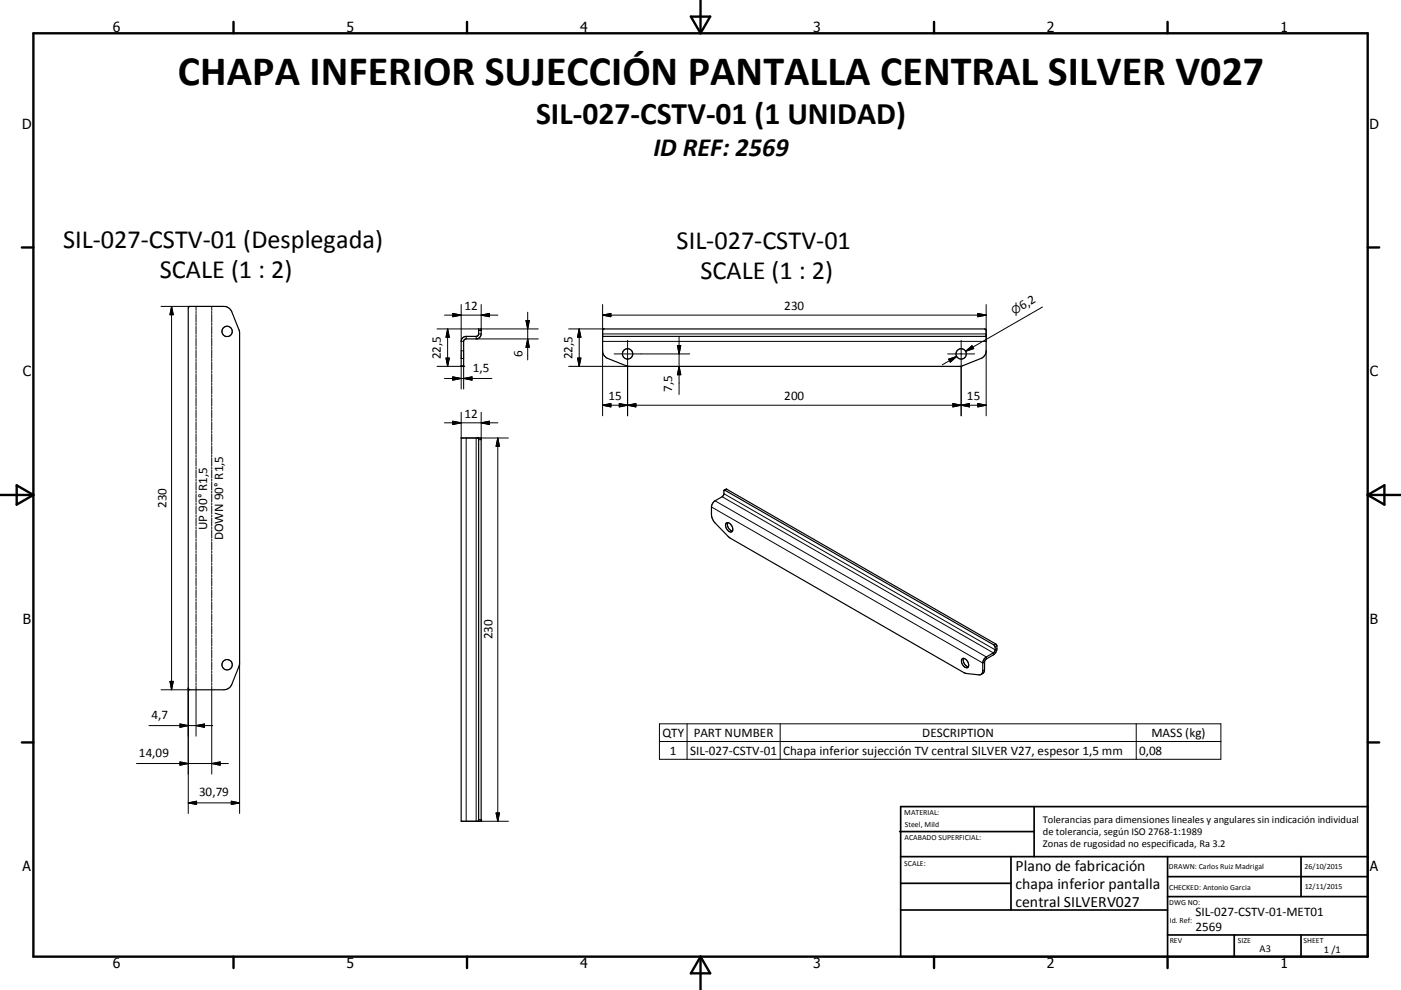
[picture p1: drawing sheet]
<svg xmlns="http://www.w3.org/2000/svg" width="420mm" height="297mm" viewBox="0 0 420 297" stroke-linecap="round" stroke-linejoin="round" font-family="sans-serif">
<g fill="none" stroke="#000" stroke-width=".36">
<path d="M56.5 92.1l.4-.2h10.2a2.57 2.57 0 0 1 2.4 1.6l2.2 5.5 .1 .9v99l-.1 1-2.2 5.5a2.56 2.56 0 0 1-2.4 1.5h-10.2l-.5-.5zM180.7 98.9l.4-.2h114.1l.5 .5v6a2.48 2.48 0 0 1-1.6 2.3l-6.1 2.4h-99.7l-6.1-2.4a2.48 2.48 0 0 1-1.5-2.3zM138.7 101.4l.8-.5 3.6-.1 .4-.4v-1.7h.8v1.5a1.52 1.52 0 0 1-1.5 1.5h-3l-.7 .3-.1 7.9h-.7v-7.5zM180.7 100.9h115M138.3 131.4h6v115h-6zM143.5 131.4v115M217.1 147.1l80.9 46.4 .3 .6-.2 1.5-2.6 1.6-.7 .9-.2 3.1a1.04 1.04 0 0 1-1.1 1.3l-4.5-.7-70-40.3-5-5.1-.7-1.7v-2.6a2.47 2.47 0 0 1 1.1-1.9l2.4-1.4 .2-.5zM217.1 147.1l.7-.4 80.7 46.5 .4 .6a2.64 2.64 0 0 1-.9 2.5l-2.6 1.6-.2 .6-.1 2.9-.3 .5-.7 .5M217.7 157a1.6 1.6 0 0 1 2 1.8 .77 .77 0 0 1-.6 .9 .77 .77 0 0 1-.9-.6 1.89 1.89 0 0 1-.5-2.1zM218.2 156.8a2.04 2.04 0 0 0 1.4 2.5M288.4 197.7a1.65 1.65 0 0 1 2 1.9 .77 .77 0 0 1-.6 .8 .77 .77 0 0 1-.9-.5 1.84 1.84 0 0 1-.5-2.2zM288.9 197.5a2.06 2.06 0 0 0 1.4 2.5"/>
<circle cx="68.1" cy="99.4" r="1.55"/>
<circle cx="188.2" cy="106.2" r="1.55"/>
<circle cx="288.2" cy="106.2" r="1.55"/>
<circle cx="68.1" cy="199.4" r="1.55"/>
</g>
<g fill="#000">
<circle cx="138.3" cy="109.9" r=".18"/>
<circle cx="139" cy="109.9" r=".18"/>
<circle cx="143.5" cy="246.4" r=".18"/>
<circle cx="144.3" cy="246.4" r=".18"/>
</g>
<g fill="none" stroke="#000" stroke-width=".3">
<path d="M48.3 91.9h8.6M51.4 91.9v115M51.4 91.9l.5 2.5h-.9zM58.8 91.9v1.2M58.8 93.4v.6M58.8 94.3v2.4M58.8 97v.6M58.8 97.9v2.4M63.5 91.9v1.2M63.5 93.4v.6M63.5 94.3v2.4M63.5 97v.6"/>
<path d="M63.5 97.9v2.4M131 98.7h12.5M133.3 94.5h16M134.2 98.7l.5 2.5h-1zM134.2 98.7v11.2M135.7 94l2.6 .5-2.6 .5zM138.3 91.4v11h.7M144.3 91.4v7.8h-.8M144.3 94.5l2.4-.5v1zM144.3 98.7h17.1M157.7 96.2h1l-.5 2.5zM158.2 93.7v14.3"/>
<path d="M170.5 98.7h10.6M173.7 98.7v11.2M173.7 98.7l.5 2.5h-1.1zM180.7 94.5h115M180.7 94.5l2.4-.5v1zM180.7 91.4v9.5M293.2 94l2.5 .5-2.5 .5zM295.7 91.4v9.5M312.6 92.1l-23.1 13.3M58.8 100.6v.6M58.8 101.5v2.4M58.8 104.2v.6"/>
<path d="M58.8 105.1v2.4M58.8 107.8v.6M58.8 108.7v2.4M58.8 111.4v.6M58.8 112.3v2.4M58.8 115v.6M58.8 115.9v2.4M58.8 118.6v.6M58.8 119.5v2.4M63.5 100.6v.6M63.5 101.5v2.4M63.5 104.2v.6"/>
<path d="M63.5 105.1v2.4M63.5 107.8v.6M63.5 108.7v2.4M63.5 111.4v.6M63.5 112.3v2.4M63.5 115v.6M63.5 115.9v2.4M63.5 118.6v.6M63.5 119.5v2.4M131 109.9h7.3M133.3 113.5h14.2M133.7 107.4h1l-.5 2.5z"/>
<path d="M135.7 113.1l2.6 .4-2.6 .6zM138.3 116.7v-7h.7v7M138.3 105.2h.7M138.3 107.5h.7M139 113.5l2.5-.4v1zM139.8 100.9v.8M142.8 100.9v.8h18.6M143.5 100.2h.8M158.2 101.7l.5 2.5h-1zM170.5 109.9h17.6M173.1 107.4h1.1l-.5 2.5zM180.7 102.4h115"/>
<path d="M180.7 100.2h115M180.7 105.2v19.5M184.1 106.2h22.7M188.2 102.1v22.6M188.3 109.9h.3M203.1 103.7h1l-.5 2.5zM203.6 101.2v17.1M203.6 109.9l.5 2.5h-1zM284.1 106.2h8.1M284.4 107.8l2.4-.9-1.9 1.7zM286.8 106.9l-4.3 2.6M288.2 102.1v22.6"/>
<path d="M289.5 105.4l1.9-1.7 .5 .9zM291.7 104.1l-2.2 1.3M295.7 105.2v19.5M58.8 122.2v.6M58.8 123.1v2.4M58.8 125.8v.6M58.8 126.7v2.4M58.8 129.4v.6M58.8 130.3v2.3M58.8 132.9v.7M58.8 133.9v2.3M58.8 136.6v.5"/>
<path d="M58.8 137.4v2.4M63.5 122.2v.6M63.5 123.1v2.4M63.5 125.8v.6M63.5 126.7v2.4M63.5 129.4v.6M63.5 130.3v2.3M63.5 132.9v.7M63.5 133.9v2.3M63.5 136.6v.5M63.5 137.4v2.4M133.3 126.9h16"/>
<path d="M135.7 126.4l2.6 .5-2.6 .5zM138.3 123.7v7.7M142.8 131.4v115M144.3 123.7v8.2h-.8M144.3 126.9l2.4-.5v1zM149.2 131.4v115M149.2 131.4l.5 2.5h-1zM152.4 131.4h-12.6v115h12.6M180.7 121.6l2.4-.5v1zM180.7 121.6h115M185.7 121.1l4.9 1v-1l-4.9 1zM285.7 121.1l5 1v-1l-5 1z"/>
<path d="M293.2 121.1l2.5 .5-2.5 .5zM58.8 140.1v.6M58.8 141.1v2.3M58.8 143.7v.6M58.8 144.6v2.4M58.8 147.3v.6M58.8 148.2v2.4M58.8 150.9v.6M58.8 151.8v2.4M58.8 154.5v.6M58.8 155.4v2.4M58.8 158.1v.6"/>
<path d="M58.8 159v2.4M63.5 140.1v.6M63.5 141.1v2.3M63.5 143.7v.6M63.5 144.6v2.4M63.5 147.3v.6M63.5 148.2v2.4M63.5 150.9v.6M63.5 151.8v2.4M63.5 154.5v.6M63.5 155.4v2.4M63.5 158.1v.6"/>
<path d="M63.5 159v2.4M213.3 152.1l81.3 46.8 .6-.3M214.4 150.2l81.3 46.9v.6M216.5 149l81.3 46.9v.6M217 148.1l81.3 46.9 .6-.4M217.9 146.8l-.5 .3M58.8 161.7v.6M58.8 162.6v2.4M58.8 165.3v.6M58.8 166.2v2.4M58.8 168.9v.6M58.8 169.8v2.4"/>
<path d="M58.8 172.5v.6M58.8 173.4v2.4M58.8 176.1v.6M58.8 177v2.4M58.8 179.7v.6M63.5 161.7v.6M63.5 162.6v2.4M63.5 165.3v.6M63.5 166.2v2.4M63.5 168.9v.6M63.5 169.8v2.4M63.5 172.5v.6"/>
<path d="M63.5 173.4v2.4M63.5 176.1v.6M63.5 177v2.4M63.5 179.7v.6M58.8 180.6v2.4M58.8 183.3v.6M58.8 184.2v2.4M58.8 186.9v.6M58.8 187.8v2.4M58.8 190.5v.6M58.8 191.3v2.5M58.8 194.1v.5"/>
<path d="M58.8 195v2.3M58.8 197.6v.7M58.8 198.5v2.4M63.5 180.6v2.4M63.5 183.3v.6M63.5 184.2v2.4M63.5 186.9v.6M63.5 187.8v2.4M63.5 190.5v.6M63.5 191.3v2.5M63.5 194.1v.5M63.5 195v2.3"/>
<path d="M63.5 197.6v.7M63.5 198.5v2.4M71.8 198.9v45.2M298.5 193.2l-.5 .3M298.9 193.8l-.6 .3M44.7 217.7h19.1M48.3 206.9h8.6M51 204.4h.9l-.5 2.5zM54 217.2l2.4 .5-2.4 .5zM56.4 206.4v37.7M58.8 201.3v.5M58.8 202.1v2.4"/>
<path d="M58.8 204.8v.6M58.8 205.7v15.2M58.8 217.7l2.5-.5v1zM63.5 201.3v.5M63.5 202.1v2.4M63.5 204.8v.6M63.5 205.7v26.5M197.7 217.2h168.3v10.6h-168.3zM206 217.2v10.6M233.9 217.2v10.6M295.2 200.9l-.6 .3M340.6 217.2v10.6"/>
<path d="M40.9 229.1h27.6M54 228.6l2.4 .5-2.4 .5zM63.5 229.1l2.5-.5v1zM197.7 222.5h168.3M56.4 240.9h15.4M56.4 240.9l2.5-.5v1zM69.3 240.4l2.5 .5-2.5 .5zM143.5 245.9h.8M148.7 243.9h1l-.5 2.5z"/>
</g>
<g fill="none" stroke="#000" stroke-width=".71">
<path d="M10 10h400v277h-400zM70 6.6v3.4M140 6.6v3.4M207.1 5h5.8l-2.9 5zM210 0v10M280 6.6v3.4M350 6.6v3.4M6.6 74.2h3.4M410 74.2h3.5M0 148.5h10M5 145.6l5 2.9-5 2.9zM410 148.5h10.1"/>
<path d="M410 148.5l5.1-2.9v5.8zM6.6 222.7h3.4M410 222.7h3.5M70 287v3.4M140 287v3.4M210 287v10M210 287l2.9 5h-5.8zM280 287v3.4M350 287v3.4"/>
</g>
<g fill="none" stroke="#000" stroke-width=".51">
<path d="M269.7 249.5h40.3M270 242h140v45h-140zM270 257h140M303.1 257v16M310 242v15M350 257v30M390.1 257v12M270 265h33.1M270 273h80M350 269h60M350 263h60M350 280.5h60"/>
<path d="M370 280.5v6.5M390.1 280.5v6.5"/>
</g>
<g fill="#000" stroke="#000" stroke-width=".3">
<path d="M51.4 91.9l.5 2.5h-.9zM135.7 94l2.6 .5-2.6 .5zM144.3 94.5l2.4-.5v1zM157.7 96.2h1l-.5 2.5zM180.7 94.5l2.4-.5v1zM293.2 94l2.5 .5-2.5 .5zM133.7 107.4h1l-.5 2.5zM134.2 98.7l.5 2.5h-1zM135.7 113.1l2.6 .4-2.6 .6zM139 113.5l2.5-.4v1zM158.2 101.7l.5 2.5h-1zM173.1 107.4h1.1l-.5 2.5z"/>
<path d="M173.7 98.7l.5 2.5h-1.1zM203.1 103.7h1l-.5 2.5zM203.6 109.9l.5 2.5h-1zM284.4 107.8l2.4-.9-1.9 1.7zM289.5 105.4l1.9-1.7 .5 .9zM135.7 126.4l2.6 .5-2.6 .5zM144.3 126.9l2.4-.5v1zM149.2 131.4l.5 2.5h-1zM180.7 121.6l2.4-.5v1zM185.7 121.1l2.5 .5-2.5 .5zM188.2 121.6l2.4-.5v1zM285.7 121.1l2.5 .5-2.5 .5z"/>
<path d="M288.2 121.6l2.5-.5v1zM293.2 121.1l2.5 .5-2.5 .5zM51 204.4h.9l-.5 2.5zM54 217.2l2.4 .5-2.4 .5zM58.8 217.7l2.5-.5v1zM54 228.6l2.4 .5-2.4 .5zM63.5 229.1l2.5-.5v1zM56.4 240.9l2.5-.5v1zM69.3 240.4l2.5 .5-2.5 .5zM148.7 243.9h1l-.5 2.5z"/>
</g>
<text font-size="12.6" x="53.3" y="25.5">CHAPA INFERIOR SUJECCIÓN PANTALLA CENTRAL SILVER V027</text>
<text font-size="9.4" x="160.8" y="37.3">SIL-027-CSTV-01 (1 UNIDAD)</text>
<g font-size="7.9">
<text x="195.9" y="46.7">ID REF: 2569</text>
<text x="19" y="74.4">SIL-027-CSTV-01 (Desplegada)</text>
<text x="202.9" y="74.8">SIL-027-CSTV-01</text>
<text x="47.9" y="83.5">SCALE (1 : 2)</text>
<text x="210.1" y="83.7">SCALE (1 : 2)</text>
</g>
<g font-size="4.7">
<text x="304.5" y="261.2">Plano de fabricación</text>
<text x="304.5" y="266.6">chapa inferior pantalla</text>
<text x="304.5" y="272">central SILVERV027</text>
</g>
<g font-size="4.2">
<text x="33.9" y="9.6">6</text>
<text x="103.9" y="9.6">5</text>
<text x="173.9" y="9.6">4</text>
<text x="243.8" y="9.6">3</text>
<text x="313.9" y="9.6">2</text>
<text x="383.9" y="9.6">1</text>
<text x="6.7" y="38.7">D</text>
<text x="410.5" y="38.7">D</text>
<text x="6.9" y="112.9">C</text>
<text x="410.7" y="112.9">C</text>
<text x="6.9" y="187.1">B</text>
<text x="410.7" y="187.1">B</text>
<text x="6.8" y="261.4">A</text>
<text x="410.7" y="261.4">A</text>
<text x="33.9" y="290.4">6</text>
<text x="103.9" y="290.4">5</text>
<text x="173.9" y="290.4">4</text>
<text x="243.8" y="290.4">3</text>
<text x="313.9" y="290.4">2</text>
<text x="383.9" y="290.4">1</text>
</g>
<g font-size="3.9">
<text x="139.3" y="93">12</text>
<text x="235.1" y="93">230</text>
<text x="306.5" y="93.1" transform="rotate(-30 306.5 93.1)">6,2</text>
<text x="132.2" y="107.8" transform="rotate(-90 132.2 107.8)">22,5</text>
<text x="156.6" y="107.2" transform="rotate(-90 156.6 107.2)">6</text>
<text x="171.6" y="107.8" transform="rotate(-90 171.6 107.8)">22,5</text>
<text x="141.7" y="111.5">1,5</text>
<text x="201.5" y="117.6" transform="rotate(-90 201.5 117.6)">7,5</text>
<text x="139.3" y="125.4">12</text>
<text x="182.5" y="120.1">15</text>
<text x="235.1" y="120.1">200</text>
<text x="289.9" y="120.1">15</text>
<text x="49.9" y="152.4" transform="rotate(-90 49.9 152.4)">230</text>
<text x="62.1" y="159" transform="rotate(-90 62.1 159)">UP 90° R1,5</text>
<text x="66.9" y="162.1" transform="rotate(-90 66.9 162.1)">DOWN 90° R1,5</text>
<text x="147.7" y="191.9" transform="rotate(-90 147.7 191.9)">230</text>
<text x="45.4" y="215.6">4,7</text>
<text x="198.6" y="221.1">QTY</text>
<text x="208" y="221.1">PART NUMBER</text>
<text x="276.5" y="221.1">DESCRIPTION</text>
<text x="345.2" y="221.1">MASS (kg)</text>
<text x="41.7" y="227">14,09</text>
<text x="200.8" y="226.4">1</text>
<text x="206.9" y="226.4">SIL-027-CSTV-01</text>
<text x="234.8" y="226.5">Chapa inferior sujección TV central SILVER V27, espesor 1,5 mm</text>
<text x="341.5" y="226.4">0,08</text>
<text x="59.7" y="238.8">30,79</text>
<text x="358.4" y="274.9">SIL-027-CSTV-01-MET01</text>
<text x="358.4" y="279.4">2569</text>
</g>
<text font-size="3.3" x="304" y="94.5" transform="rotate(-30 304 94.5)">⌀</text>
<g font-size="3.1">
<text x="312.7" y="246.8">Tolerancias para dimensiones lineales y angulares sin indicación individual</text>
<text x="312.7" y="250.4">de tolerancia, según ISO 2768-1:1989</text>
<text x="312.7" y="254">Zonas de rugosidad no especificada, Ra 3.2</text>
<text x="377.6" y="285.6">A3</text>
<text x="396.9" y="285.9">1 /1</text>
</g>
<g font-size="2.4">
<text x="271.1" y="244.4">MATERIAL:</text>
<text x="271.2" y="252">ACABADO SUPERFICIAL:</text>
<text x="271.3" y="248">Steel, Mild</text>
<text x="271.1" y="259.7">SCALE:</text>
<text x="350.4" y="260.8">DRAWN: Carlos Ruiz Madrigal</text>
<text x="391.1" y="260.6">26/10/2015</text>
<text x="350.5" y="267">CHECKED: Antonio Garcia</text>
<text x="391.2" y="266.7">12/11/2015</text>
<text x="350.5" y="271.4">DWG NO:</text>
<text x="350.7" y="276.9">Id. Ref:</text>
<text x="350.7" y="282.8">REV</text>
<text x="371.1" y="282.9">SIZE</text>
<text x="390.8" y="283">SHEET</text>
</g>
</svg>
